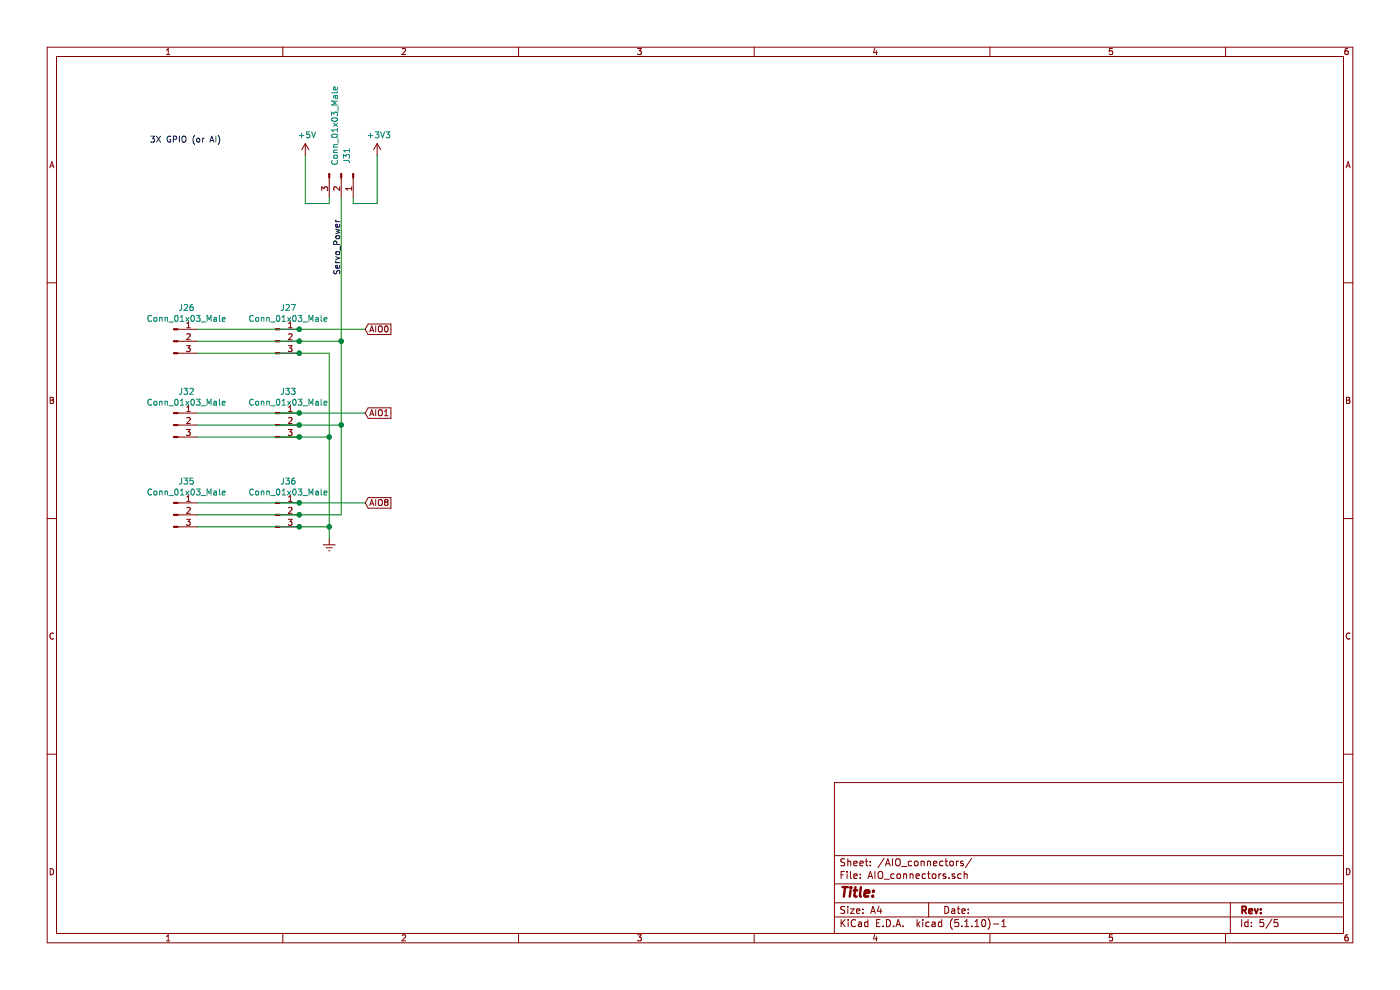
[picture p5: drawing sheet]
EESchema Schematic File Version 4
EELAYER 30 0
EELAYER END
$Descr A4 11693 8268
encoding utf-8
Sheet 5 5
Title ""
Date ""
Rev ""
Comp ""
Comment1 ""
Comment2 ""
Comment3 ""
Comment4 ""
$EndDescr
Text Notes 1250 1200 0    50   ~ 0
3X GPIO (or AI)
$Comp
L Connector:Conn_01x03_Male J26
U 1 1
P 1450 2850
F 0 "J26" H 1558 3131 50  0000 C CNN
F 1 "Conn_01x03_Male" H 1558 3040 50  0000 C CNN
F 2 "Connector_PinSocket_2.54mm:PinSocket_1x03_P2.54mm_Vertical" H 1450 2850 50  0001 C CNN
F 3 "~" H 1450 2850 50  0001 C CNN
	1    1450 2850
	1    0    0    -1  
$EndComp
$Comp
L Connector:Conn_01x03_Male J27
U 1 1
P 2300 2850
F 0 "J27" H 2408 3131 50  0000 C CNN
F 1 "Conn_01x03_Male" H 2408 3040 50  0000 C CNN
F 2 "Connector_JST:JST_GH_BM03B-GHS-TBT_1x03-1MP_P1.25mm_Vertical" H 2300 2850 50  0001 C CNN
F 3 "~" H 2300 2850 50  0001 C CNN
	1    2300 2850
	1    0    0    -1  
$EndComp
Wire Wire Line
	1650 2850 2500 2850
Wire Wire Line
	2500 2950 1650 2950
Text GLabel 3050 2750 2    50   Input ~ 0
AIO0
Wire Wire Line
	1650 2750 2500 2750
Connection ~ 2500 2750
Wire Wire Line
	2500 2750 3050 2750
Wire Wire Line
	2500 2850 2850 2850
Connection ~ 2500 2850
Wire Wire Line
	2500 2950 2750 2950
Connection ~ 2500 2950
$Comp
L Connector:Conn_01x03_Male J32
U 1 1
P 1450 3550
F 0 "J32" H 1558 3831 50  0000 C CNN
F 1 "Conn_01x03_Male" H 1558 3740 50  0000 C CNN
F 2 "Connector_PinSocket_2.54mm:PinSocket_1x03_P2.54mm_Vertical" H 1450 3550 50  0001 C CNN
F 3 "~" H 1450 3550 50  0001 C CNN
	1    1450 3550
	1    0    0    -1  
$EndComp
$Comp
L Connector:Conn_01x03_Male J33
U 1 1
P 2300 3550
F 0 "J33" H 2408 3831 50  0000 C CNN
F 1 "Conn_01x03_Male" H 2408 3740 50  0000 C CNN
F 2 "Connector_JST:JST_GH_BM03B-GHS-TBT_1x03-1MP_P1.25mm_Vertical" H 2300 3550 50  0001 C CNN
F 3 "~" H 2300 3550 50  0001 C CNN
	1    2300 3550
	1    0    0    -1  
$EndComp
Wire Wire Line
	1650 3550 2500 3550
Wire Wire Line
	2500 3650 1650 3650
Wire Wire Line
	1650 3450 2500 3450
Connection ~ 2500 3450
Wire Wire Line
	2500 3450 3050 3450
Wire Wire Line
	2500 3550 2850 3550
Connection ~ 2500 3550
Wire Wire Line
	2500 3650 2750 3650
Connection ~ 2500 3650
$Comp
L Connector:Conn_01x03_Male J35
U 1 1
P 1450 4300
F 0 "J35" H 1558 4581 50  0000 C CNN
F 1 "Conn_01x03_Male" H 1558 4490 50  0000 C CNN
F 2 "Connector_PinSocket_2.54mm:PinSocket_1x03_P2.54mm_Vertical" H 1450 4300 50  0001 C CNN
F 3 "~" H 1450 4300 50  0001 C CNN
	1    1450 4300
	1    0    0    -1  
$EndComp
$Comp
L Connector:Conn_01x03_Male J36
U 1 1
P 2300 4300
F 0 "J36" H 2408 4581 50  0000 C CNN
F 1 "Conn_01x03_Male" H 2408 4490 50  0000 C CNN
F 2 "Connector_JST:JST_GH_BM03B-GHS-TBT_1x03-1MP_P1.25mm_Vertical" H 2300 4300 50  0001 C CNN
F 3 "~" H 2300 4300 50  0001 C CNN
	1    2300 4300
	1    0    0    -1  
$EndComp
Wire Wire Line
	1650 4300 2500 4300
Wire Wire Line
	2500 4400 1650 4400
$Comp
L power:Earth #PWR0142
U 1 1
P 2750 4500
F 0 "#PWR0142" H 2750 4250 50  0001 C CNN
F 1 "Earth" H 2750 4350 50  0001 C CNN
F 2 "" H 2750 4500 50  0001 C CNN
F 3 "~" H 2750 4500 50  0001 C CNN
	1    2750 4500
	1    0    0    -1  
$EndComp
Wire Wire Line
	1650 4200 2500 4200
Connection ~ 2500 4200
Wire Wire Line
	2500 4200 3050 4200
Wire Wire Line
	2500 4300 2850 4300
Connection ~ 2500 4300
Wire Wire Line
	2500 4400 2750 4400
Wire Wire Line
	2750 4400 2750 4500
Connection ~ 2500 4400
Text GLabel 3050 3450 2    50   Input ~ 0
AIO1
Text GLabel 3050 4200 2    50   Input ~ 0
AIO8
$Comp
L power:+5V #PWR0147
U 1 1
P 2550 1300
F 0 "#PWR0147" H 2550 1150 50  0001 C CNN
F 1 "+5V" H 2565 1473 50  0000 C CNN
F 2 "" H 2550 1300 50  0001 C CNN
F 3 "" H 2550 1300 50  0001 C CNN
	1    2550 1300
	1    0    0    -1  
$EndComp
$Comp
L power:+3V3 #PWR0148
U 1 1
P 3150 1300
F 0 "#PWR0148" H 3150 1150 50  0001 C CNN
F 1 "+3V3" H 3165 1473 50  0000 C CNN
F 2 "" H 3150 1300 50  0001 C CNN
F 3 "" H 3150 1300 50  0001 C CNN
	1    3150 1300
	1    0    0    -1  
$EndComp
Wire Wire Line
	2850 3550 2850 4300
Connection ~ 2850 3550
Wire Wire Line
	2850 2850 2850 3550
Wire Wire Line
	2750 2950 2750 3650
Connection ~ 2750 3650
Wire Wire Line
	2750 3650 2750 4400
Connection ~ 2750 4400
$Comp
L Connector:Conn_01x03_Male J31
U 1 1
P 2850 1450
F 0 "J31" H 2700 1500 50  0000 C CNN
F 1 "Conn_01x03_Male" H 2450 1400 50  0000 C CNN
F 2 "Connector_PinSocket_2.54mm:PinSocket_1x03_P2.54mm_Vertical" H 2850 1450 50  0001 C CNN
F 3 "~" H 2850 1450 50  0001 C CNN
	1    2850 1450
	0    1    1    0   
$EndComp
Wire Wire Line
	2950 1650 2950 1700
Wire Wire Line
	2950 1700 3150 1700
Wire Wire Line
	3150 1700 3150 1300
Wire Wire Line
	2750 1700 2550 1700
Wire Wire Line
	2550 1700 2550 1300
Wire Wire Line
	2750 1650 2750 1700
Wire Wire Line
	2850 1650 2850 2850
Connection ~ 2850 2850
Text Label 2850 2300 1    50   ~ 0
Servo_Power
$EndSCHEMATC
